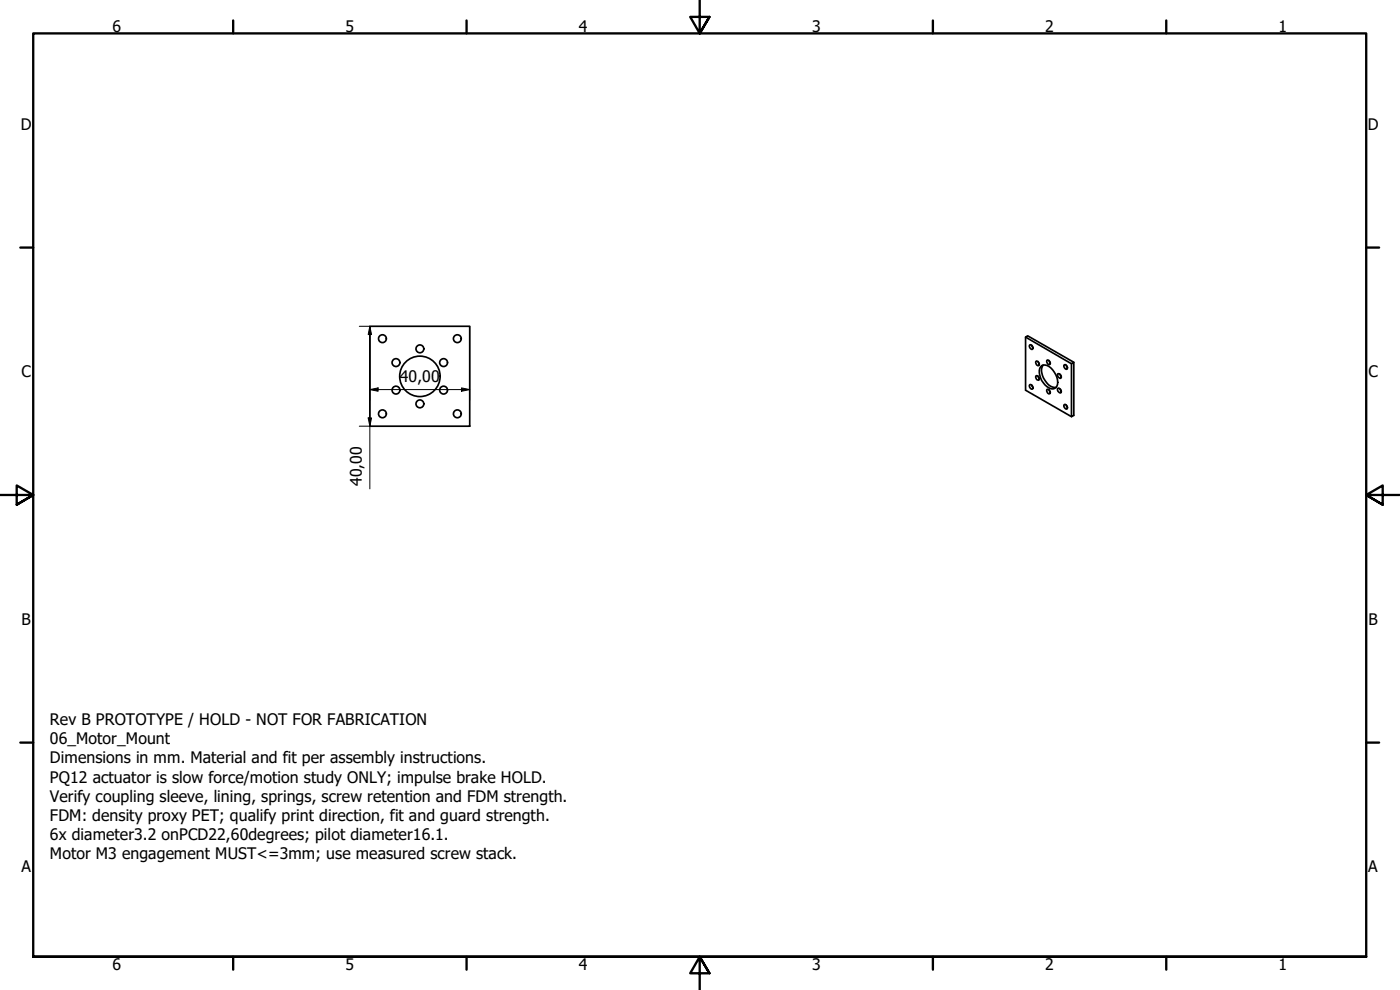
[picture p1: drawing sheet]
<svg xmlns="http://www.w3.org/2000/svg" width="420mm" height="297mm" viewBox="0 0 420 297" stroke-linecap="round" stroke-linejoin="round" font-family="sans-serif">
<!-- layer: Visible (ISO) -->
<g fill="none" stroke="#000" stroke-width=".51">
<path d="M111 97.9h30v30h-30zM307.8 101.1l13.8 8 .7-.4v15.9l-.7 .4v-15.9M309.1 103.5a.83 .83 0 0 1 .8 .4 .83 .83 0 0 1-.1 .9l-.5-.2a.83 .83 0 0 1-.2-1.1zM309.1 115.4a.83 .83 0 0 1 .8 .4 .83 .83 0 0 1-.1 1l-.5-.2a.83 .83 0 0 1-.2-1.2zM309.6 103.6l.4 .7M309.6 115.6l.4 .6M311 112.8a.83 .83 0 0 1 .7 .4 .83 .83 0 0 1 0 .9 .93 .93 0 0 1-.7-1.3zM311 108.4a.83 .83 0 0 1 .7 .4 .83 .83 0 0 1 0 .9 .93 .93 0 0 1-.7-1.3zM311.5 112.9l.4 .6M311.5 108.5l.4 .6M312.6 109.7a3 3 0 0 1 3.8 2 4.1 4.1 0 0 1 .5 4.6 2.36 2.36 0 0 1-3.3-.8 4.9 4.9 0 0 1-1.3-5.4zM313.1 109.5a4.9 4.9 0 0 0 1.5 5.9 3.1 3.1 0 0 0 2.3 .9"/>
<path d="M314.3 116.8l.4 .1 .5 .6v.5l-.2 .2a.93 .93 0 0 1-.7-1.4zM314.3 108.1h.4l.5 .6v.6l-.2 .1a.93 .93 0 0 1-.7-1.3zM314.8 117l.4 .6M314.8 108.2l.4 .6M317.5 112.1a.86 .86 0 0 1 .8 .5 .86 .86 0 0 1 0 .9h-.3a.95 .95 0 0 1-.5-1.4zM317.5 116.5a.86 .86 0 0 1 .8 .5 .86 .86 0 0 1 0 .9l-.3-.1a.95 .95 0 0 1-.5-1.3zM318.1 112.3l.4 .7M318.1 116.7l.4 .6M319.4 109.5a.83 .83 0 0 1 .8 .4 .83 .83 0 0 1 0 .9l-.5-.2a.83 .83 0 0 1-.3-1.1zM320 109.6l.4 .6M322.3 108.7l-13.9-7.9-.6 .3v16l13.8 7.9M319.4 121.4a.83 .83 0 0 1 .8 .4 .83 .83 0 0 1 0 .9l-.5-.2a.83 .83 0 0 1-.3-1.1z"/>
<path d="M320 121.5l.4 .7"/>
<circle cx="114.8" cy="101.6" r="1.17"/>
<circle cx="118.8" cy="117" r="1.17"/>
<circle cx="118.8" cy="108.8" r="1.17"/>
<circle cx="126" cy="112.9" r="6.1"/>
<circle cx="126" cy="104.7" r="1.17"/>
<circle cx="133.1" cy="108.8" r="1.17"/>
<circle cx="133.1" cy="117" r="1.17"/>
<circle cx="137.3" cy="101.6" r="1.17"/>
<circle cx="114.8" cy="124.2" r="1.17"/>
<circle cx="126" cy="121.2" r="1.17"/>
<circle cx="137.3" cy="124.2" r="1.17"/>
</g>
<!-- layer: Border (ISO) -->
<g fill="none" stroke="#000" stroke-width=".7">
<path d="M70 6.1v3.9M140 6.1v3.9M210 0v10l-2.9-4.9h5.8l-2.9 4.9 2.9-4.9M280 6.1v3.9M350 6.1v3.9M6.1 74.3h3.9M410 74.3h3.9M0 148.5h10l-5-2.8v5.7l5-2.9-5 2.9M420 148.5h-10l5-2.8v5.7l-5-2.9 5 2.9M6.1 222.8h3.9M410 222.8h3.9M10 287.1v-277.1h400v277.1h-400h400"/>
<path d="M70 287.1v3.8M140 287.1v3.8M212.9 292l-2.9-4.9 2.9 4.9h-5.8l2.9-4.9v9.9M280 287.1v3.8M350 287.1v3.8"/>
</g>
<!-- layer: Dimension (ISO) -->
<path d="M107.8 97.9h3.2v30M111 97.9l.5 2.5h-1zM141 97.9v22.2M111 116.9l2.5-.5v1zM111 116.9h30M138.5 116.4l2.5 .5-2.5 .5zM107.8 127.9h3.2v18.8M110.5 125.4h1l-.5 2.5z" fill="none" stroke="#000" stroke-width=".3"/>
<path d="M111 97.9l.5 2.5h-1zM111 116.9l2.5-.5v1zM138.5 116.4l2.5 .5-2.5 .5zM110.5 125.4h1l-.5 2.5z" fill="#000"/>
<g font-size="4.8">
<text x="33.7" y="9.6">6</text>
<text x="103.7" y="9.6">5</text>
<text x="173.7" y="9.6">4</text>
<text x="243.7" y="9.6">3</text>
<text x="313.7" y="9.6">2</text>
<text x="383.7" y="9.6">1</text>
<text x="6.2" y="38.9">D</text>
<text x="410.5" y="38.9">D</text>
<text x="6.4" y="113.1">C</text>
<text x="410.7" y="113.1">C</text>
<text x="120" y="114.5">40,00</text>
<text x="108.6" y="145.9" transform="rotate(-90 108.6 145.9)">40,00</text>
<text x="6.4" y="187.4">B</text>
<text x="410.7" y="187.4">B</text>
<text x="15" y="217.5">Rev B PROTOTYPE / HOLD - NOT FOR FABRICATION</text>
<text x="15" y="223.3">06_Motor_Mount</text>
<text x="15" y="229">Dimensions in mm. Material and fit per assembly instructions.</text>
<text x="15" y="234.8">PQ12 actuator is slow force/motion study ONLY; impulse brake HOLD.</text>
<text x="15" y="240.6">Verify coupling sleeve, lining, springs, screw retention and FDM strength.</text>
<text x="15" y="246.4">FDM: density proxy PET; qualify print direction, fit and guard strength.</text>
<text x="15" y="252.1">6x diameter3.2 onPCD22,60degrees; pilot diameter16.1.</text>
<text x="15" y="257.9">Motor M3 engagement MUST&lt;=3mm; use measured screw stack.</text>
<text x="6.4" y="261.7">A</text>
<text x="410.7" y="261.7">A</text>
<text x="33.7" y="290.9">6</text>
<text x="103.7" y="290.9">5</text>
<text x="173.7" y="290.9">4</text>
<text x="243.7" y="290.9">3</text>
<text x="313.7" y="290.9">2</text>
<text x="383.7" y="290.9">1</text>
</g>
</svg>
